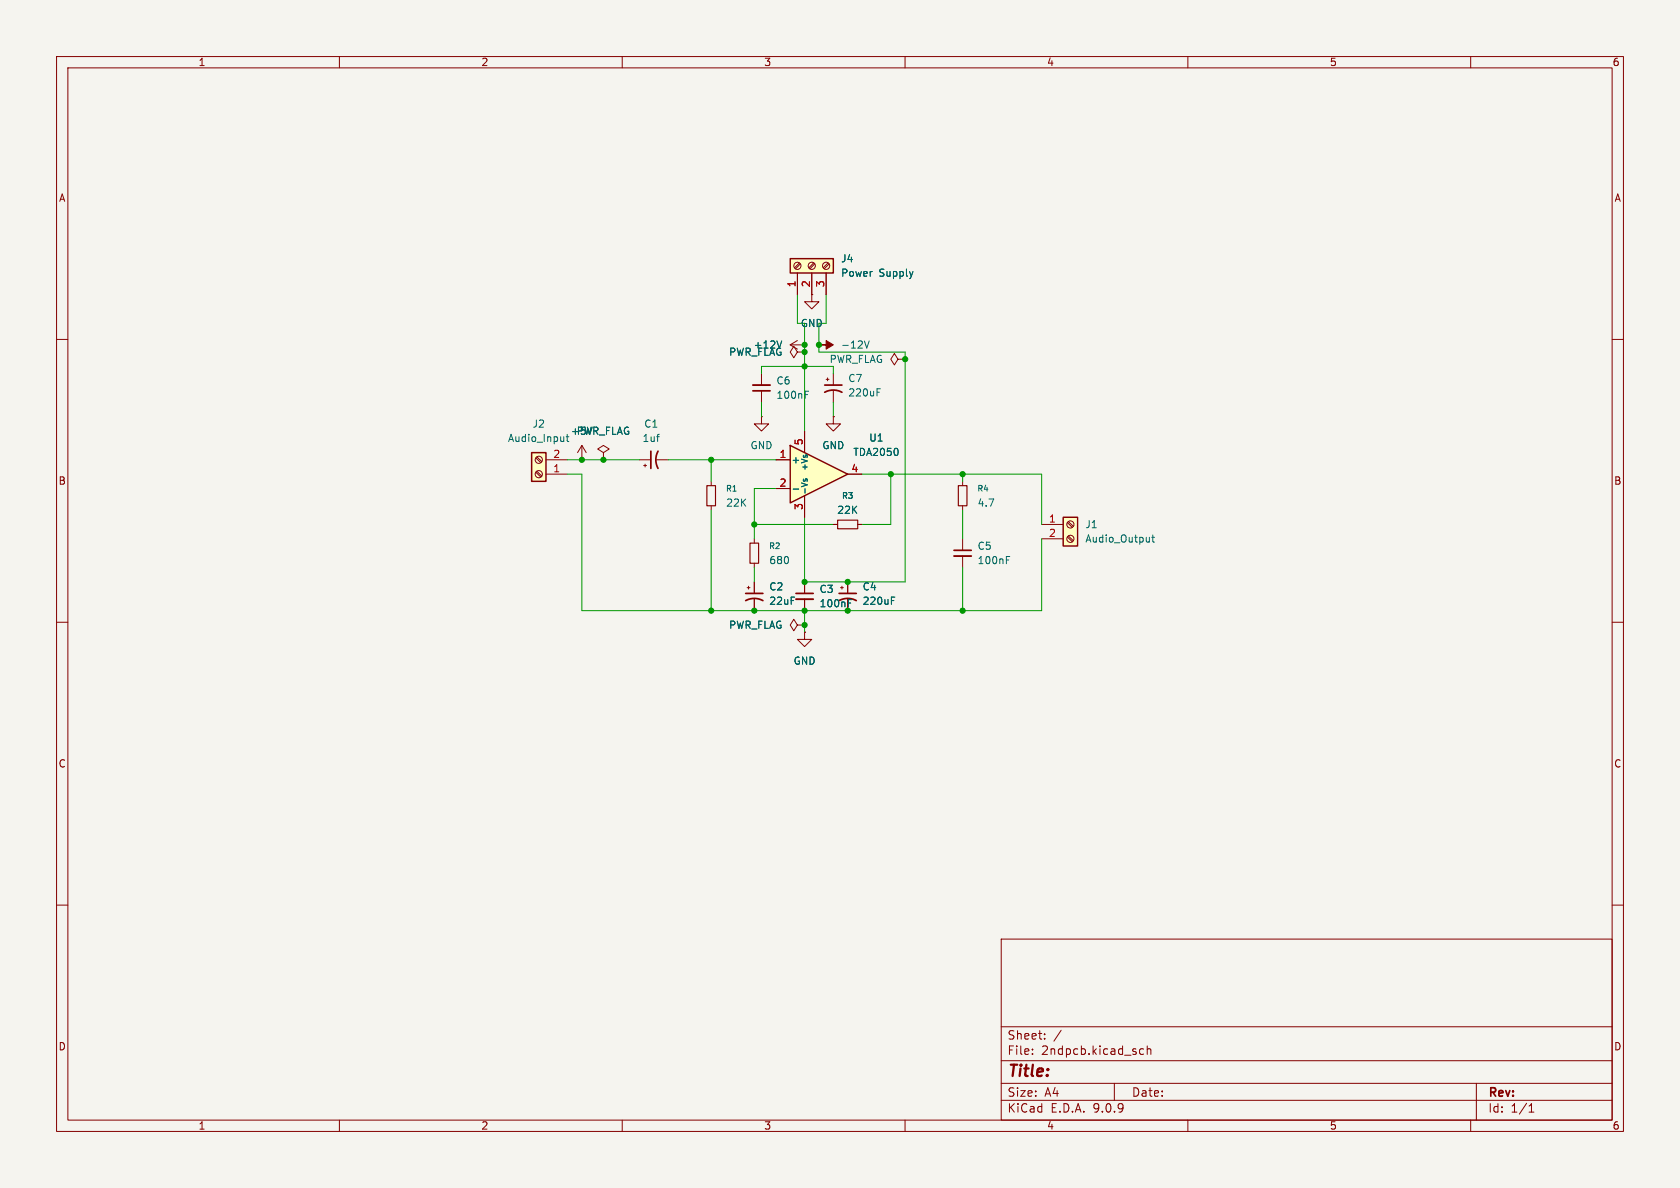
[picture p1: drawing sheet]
(kicad_sch
 (version 20250114)
 (generator "eeschema")
 (generator_version "9.0")
 (paper "A4")
 (lib_symbols
  (symbol "Amplifier_Audio:TDA2050"
   (pin_names
    (offset 0.127)) (exclude_from_sim no) (in_bom yes) (on_board yes)
   (property "Reference" "U" (at 3.81 6.35 0) (effects (font (size 1.27 1.27))))
   (property "Value" "TDA2050" (at 3.81 3.81 0) (effects (font (size 1.27 1.27))))
   (property "Footprint" "Package_TO_SOT_THT:TO-220-5_P3.4x3.7mm_StaggerOdd_Lead3.8mm_Vertical" (at 0 0 0) (effects (font (size 1.27 1.27)
    (italic yes)) (hide yes)))
   (property "Datasheet" "http://www.st.com/resource/en/datasheet/cd00000131.pdf" (at 0 0 0) (effects (font (size 1.27 1.27)) (hide yes)))
   (property "Description" "32W Hi-Fi Audio Amplifier, TO-220-5" (at 0 0 0) (effects (font (size 1.27 1.27)) (hide yes)))
   (symbol "TDA2050_0_1"
    (polyline (pts (xy -5.08 5.08) (xy 5.08 0) (xy -5.08 -5.08) (xy -5.08 5.08)) (stroke (width 0.254) (type default)) (fill (type background))))
   (symbol "TDA2050_1_1"
    (pin input line (at -7.62 2.54 0) (length 2.54) (name "+" (effects (font (size 1.27 1.27)))) (number "1" (effects (font (size 1.27 1.27)))))
    (pin input line (at -7.62 -2.54 0) (length 2.54) (name "-" (effects (font (size 1.27 1.27)))) (number "2" (effects (font (size 1.27 1.27)))))
    (pin power_in line (at -2.54 7.62 270) (length 3.81) (name "+Vs" (effects (font (size 1.016 1.016)))) (number "5" (effects (font (size 1.27 1.27)))))
    (pin power_in line (at -2.54 -7.62 90) (length 3.81) (name "-Vs" (effects (font (size 1.016 1.016)))) (number "3" (effects (font (size 1.27 1.27)))))
    (pin output line (at 7.62 0 180) (length 2.54) (name "~" (effects (font (size 1.27 1.27)))) (number "4" (effects (font (size 1.27 1.27))))))
   (embedded_fonts no))
  (symbol "Connector:Screw_Terminal_01x02"
   (pin_names
    (offset 1.016) (hide yes)) (exclude_from_sim no) (in_bom yes) (on_board yes)
   (property "Reference" "J" (at 0 2.54 0) (effects (font (size 1.27 1.27))))
   (property "Value" "Screw_Terminal_01x02" (at 0 -5.08 0) (effects (font (size 1.27 1.27))))
   (property "Footprint" "" (at 0 0 0) (effects (font (size 1.27 1.27)) (hide yes)))
   (property "Datasheet" "~" (at 0 0 0) (effects (font (size 1.27 1.27)) (hide yes)))
   (property "Description" "Generic screw terminal, single row, 01x02, script generated (kicad-library-utils/schlib/autogen/connector/)" (at 0 0 0) (effects (font (size 1.27 1.27)) (hide yes)))
   (symbol "Screw_Terminal_01x02_1_1"
    (rectangle (start -1.27 1.27) (end 1.27 -3.81) (stroke (width 0.254) (type default)) (fill (type background)))
    (polyline (pts (xy -0.5334 0.3302) (xy 0.3302 -0.508)) (stroke (width 0.1524) (type default)) (fill (type none)))
    (polyline (pts (xy -0.5334 -2.2098) (xy 0.3302 -3.048)) (stroke (width 0.1524) (type default)) (fill (type none)))
    (polyline (pts (xy -0.3556 0.508) (xy 0.508 -0.3302)) (stroke (width 0.1524) (type default)) (fill (type none)))
    (polyline (pts (xy -0.3556 -2.032) (xy 0.508 -2.8702)) (stroke (width 0.1524) (type default)) (fill (type none)))
    (circle (center 0 0) (radius 0.635) (stroke (width 0.1524) (type default)) (fill (type none)))
    (circle (center 0 -2.54) (radius 0.635) (stroke (width 0.1524) (type default)) (fill (type none)))
    (pin passive line (at -5.08 0 0) (length 3.81) (name "Pin_1" (effects (font (size 1.27 1.27)))) (number "1" (effects (font (size 1.27 1.27)))))
    (pin passive line (at -5.08 -2.54 0) (length 3.81) (name "Pin_2" (effects (font (size 1.27 1.27)))) (number "2" (effects (font (size 1.27 1.27))))))
   (embedded_fonts no))
  (symbol "Connector:Screw_Terminal_01x03"
   (pin_names
    (offset 1.016) (hide yes)) (exclude_from_sim no) (in_bom yes) (on_board yes)
   (property "Reference" "J" (at 0 5.08 0) (effects (font (size 1.27 1.27))))
   (property "Value" "Screw_Terminal_01x03" (at 0 -5.08 0) (effects (font (size 1.27 1.27))))
   (property "Footprint" "" (at 0 0 0) (effects (font (size 1.27 1.27)) (hide yes)))
   (property "Datasheet" "~" (at 0 0 0) (effects (font (size 1.27 1.27)) (hide yes)))
   (property "Description" "Generic screw terminal, single row, 01x03, script generated (kicad-library-utils/schlib/autogen/connector/)" (at 0 0 0) (effects (font (size 1.27 1.27)) (hide yes)))
   (symbol "Screw_Terminal_01x03_1_1"
    (rectangle (start -1.27 3.81) (end 1.27 -3.81) (stroke (width 0.254) (type default)) (fill (type background)))
    (polyline (pts (xy -0.5334 2.8702) (xy 0.3302 2.032)) (stroke (width 0.1524) (type default)) (fill (type none)))
    (polyline (pts (xy -0.5334 0.3302) (xy 0.3302 -0.508)) (stroke (width 0.1524) (type default)) (fill (type none)))
    (polyline (pts (xy -0.5334 -2.2098) (xy 0.3302 -3.048)) (stroke (width 0.1524) (type default)) (fill (type none)))
    (polyline (pts (xy -0.3556 3.048) (xy 0.508 2.2098)) (stroke (width 0.1524) (type default)) (fill (type none)))
    (polyline (pts (xy -0.3556 0.508) (xy 0.508 -0.3302)) (stroke (width 0.1524) (type default)) (fill (type none)))
    (polyline (pts (xy -0.3556 -2.032) (xy 0.508 -2.8702)) (stroke (width 0.1524) (type default)) (fill (type none)))
    (circle (center 0 2.54) (radius 0.635) (stroke (width 0.1524) (type default)) (fill (type none)))
    (circle (center 0 0) (radius 0.635) (stroke (width 0.1524) (type default)) (fill (type none)))
    (circle (center 0 -2.54) (radius 0.635) (stroke (width 0.1524) (type default)) (fill (type none)))
    (pin passive line (at -5.08 2.54 0) (length 3.81) (name "Pin_1" (effects (font (size 1.27 1.27)))) (number "1" (effects (font (size 1.27 1.27)))))
    (pin passive line (at -5.08 0 0) (length 3.81) (name "Pin_2" (effects (font (size 1.27 1.27)))) (number "2" (effects (font (size 1.27 1.27)))))
    (pin passive line (at -5.08 -2.54 0) (length 3.81) (name "Pin_3" (effects (font (size 1.27 1.27)))) (number "3" (effects (font (size 1.27 1.27))))))
   (embedded_fonts no))
  (symbol "Device:C_Polarized_Small_US"
   (pin_numbers (hide yes))
   (pin_names
    (offset 0.254) (hide yes)) (exclude_from_sim no) (in_bom yes) (on_board yes)
   (property "Reference" "C" (at 0.254 1.778 0) (effects (font (size 1.27 1.27)) (justify left)))
   (property "Value" "C_Polarized_Small_US" (at 0.254 -2.032 0) (effects (font (size 1.27 1.27)) (justify left)))
   (property "Footprint" "" (at 0 0 0) (effects (font (size 1.27 1.27)) (hide yes)))
   (property "Datasheet" "~" (at 0 0 0) (effects (font (size 1.27 1.27)) (hide yes)))
   (property "Description" "Polarized capacitor, small US symbol" (at 0 0 0) (effects (font (size 1.27 1.27)) (hide yes)))
   (symbol "C_Polarized_Small_US_0_1"
    (polyline (pts (xy -1.524 0.508) (xy 1.524 0.508)) (stroke (width 0.3048) (type default)) (fill (type none)))
    (polyline (pts (xy -1.27 1.524) (xy -0.762 1.524)) (stroke (width 0) (type default)) (fill (type none)))
    (polyline (pts (xy -1.016 1.27) (xy -1.016 1.778)) (stroke (width 0) (type default)) (fill (type none)))
    (arc (start -1.524 -0.762) (mid 0 -0.3734) (end 1.524 -0.762) (stroke (width 0.3048) (type default)) (fill (type none))))
   (symbol "C_Polarized_Small_US_1_1"
    (pin passive line (at 0 2.54 270) (length 2.032) (name "~" (effects (font (size 1.27 1.27)))) (number "1" (effects (font (size 1.27 1.27)))))
    (pin passive line (at 0 -2.54 90) (length 2.032) (name "~" (effects (font (size 1.27 1.27)))) (number "2" (effects (font (size 1.27 1.27))))))
   (embedded_fonts no))
  (symbol "Device:C_Small"
   (pin_numbers (hide yes))
   (pin_names
    (offset 0.254) (hide yes)) (exclude_from_sim no) (in_bom yes) (on_board yes)
   (property "Reference" "C" (at 0.254 1.778 0) (effects (font (size 1.27 1.27)) (justify left)))
   (property "Value" "C_Small" (at 0.254 -2.032 0) (effects (font (size 1.27 1.27)) (justify left)))
   (property "Footprint" "" (at 0 0 0) (effects (font (size 1.27 1.27)) (hide yes)))
   (property "Datasheet" "~" (at 0 0 0) (effects (font (size 1.27 1.27)) (hide yes)))
   (property "Description" "Unpolarized capacitor, small symbol" (at 0 0 0) (effects (font (size 1.27 1.27)) (hide yes)))
   (symbol "C_Small_0_1"
    (polyline (pts (xy -1.524 0.508) (xy 1.524 0.508)) (stroke (width 0.3048) (type default)) (fill (type none)))
    (polyline (pts (xy -1.524 -0.508) (xy 1.524 -0.508)) (stroke (width 0.3302) (type default)) (fill (type none))))
   (symbol "C_Small_1_1"
    (pin passive line (at 0 2.54 270) (length 2.032) (name "~" (effects (font (size 1.27 1.27)))) (number "1" (effects (font (size 1.27 1.27)))))
    (pin passive line (at 0 -2.54 90) (length 2.032) (name "~" (effects (font (size 1.27 1.27)))) (number "2" (effects (font (size 1.27 1.27))))))
   (embedded_fonts no))
  (symbol "Device:R_Small"
   (pin_numbers (hide yes))
   (pin_names
    (offset 0.254) (hide yes)) (exclude_from_sim no) (in_bom yes) (on_board yes)
   (property "Reference" "R" (at 0 0 90) (effects (font (size 1.016 1.016))))
   (property "Value" "R_Small" (at 1.778 0 90) (effects (font (size 1.27 1.27))))
   (property "Footprint" "" (at 0 0 0) (effects (font (size 1.27 1.27)) (hide yes)))
   (property "Datasheet" "~" (at 0 0 0) (effects (font (size 1.27 1.27)) (hide yes)))
   (property "Description" "Resistor, small symbol" (at 0 0 0) (effects (font (size 1.27 1.27)) (hide yes)))
   (symbol "R_Small_0_1"
    (rectangle (start -0.762 1.778) (end 0.762 -1.778) (stroke (width 0.2032) (type default)) (fill (type none))))
   (symbol "R_Small_1_1"
    (pin passive line (at 0 2.54 270) (length 0.762) (name "~" (effects (font (size 1.27 1.27)))) (number "1" (effects (font (size 1.27 1.27)))))
    (pin passive line (at 0 -2.54 90) (length 0.762) (name "~" (effects (font (size 1.27 1.27)))) (number "2" (effects (font (size 1.27 1.27))))))
   (embedded_fonts no))
  (symbol "power:+12V"
   (power)
   (pin_numbers (hide yes))
   (pin_names
    (offset 0) (hide yes)) (exclude_from_sim no) (in_bom yes) (on_board yes)
   (property "Reference" "#PWR" (at 0 -3.81 0) (effects (font (size 1.27 1.27)) (hide yes)))
   (property "Value" "+12V" (at 0 3.556 0) (effects (font (size 1.27 1.27))))
   (property "Footprint" "" (at 0 0 0) (effects (font (size 1.27 1.27)) (hide yes)))
   (property "Datasheet" "" (at 0 0 0) (effects (font (size 1.27 1.27)) (hide yes)))
   (property "Description" "Power symbol creates a global label with name \"+12V\"" (at 0 0 0) (effects (font (size 1.27 1.27)) (hide yes)))
   (symbol "+12V_0_1"
    (polyline (pts (xy -0.762 1.27) (xy 0 2.54)) (stroke (width 0) (type default)) (fill (type none)))
    (polyline (pts (xy 0 2.54) (xy 0.762 1.27)) (stroke (width 0) (type default)) (fill (type none)))
    (polyline (pts (xy 0 0) (xy 0 2.54)) (stroke (width 0) (type default)) (fill (type none))))
   (symbol "+12V_1_1"
    (pin power_in line (at 0 0 90) (length 0) (name "~" (effects (font (size 1.27 1.27)))) (number "1" (effects (font (size 1.27 1.27))))))
   (embedded_fonts no))
  (symbol "power:+5V"
   (power)
   (pin_numbers (hide yes))
   (pin_names
    (offset 0) (hide yes)) (exclude_from_sim no) (in_bom yes) (on_board yes)
   (property "Reference" "#PWR" (at 0 -3.81 0) (effects (font (size 1.27 1.27)) (hide yes)))
   (property "Value" "+5V" (at 0 3.556 0) (effects (font (size 1.27 1.27))))
   (property "Footprint" "" (at 0 0 0) (effects (font (size 1.27 1.27)) (hide yes)))
   (property "Datasheet" "" (at 0 0 0) (effects (font (size 1.27 1.27)) (hide yes)))
   (property "Description" "Power symbol creates a global label with name \"+5V\"" (at 0 0 0) (effects (font (size 1.27 1.27)) (hide yes)))
   (symbol "+5V_0_1"
    (polyline (pts (xy -0.762 1.27) (xy 0 2.54)) (stroke (width 0) (type default)) (fill (type none)))
    (polyline (pts (xy 0 2.54) (xy 0.762 1.27)) (stroke (width 0) (type default)) (fill (type none)))
    (polyline (pts (xy 0 0) (xy 0 2.54)) (stroke (width 0) (type default)) (fill (type none))))
   (symbol "+5V_1_1"
    (pin power_in line (at 0 0 90) (length 0) (name "~" (effects (font (size 1.27 1.27)))) (number "1" (effects (font (size 1.27 1.27))))))
   (embedded_fonts no))
  (symbol "power:-12V"
   (power)
   (pin_numbers (hide yes))
   (pin_names
    (offset 0) (hide yes)) (exclude_from_sim no) (in_bom yes) (on_board yes)
   (property "Reference" "#PWR" (at 0 -3.81 0) (effects (font (size 1.27 1.27)) (hide yes)))
   (property "Value" "-12V" (at 0 3.556 0) (effects (font (size 1.27 1.27))))
   (property "Footprint" "" (at 0 0 0) (effects (font (size 1.27 1.27)) (hide yes)))
   (property "Datasheet" "" (at 0 0 0) (effects (font (size 1.27 1.27)) (hide yes)))
   (property "Description" "Power symbol creates a global label with name \"-12V\"" (at 0 0 0) (effects (font (size 1.27 1.27)) (hide yes)))
   (symbol "-12V_0_0"
    (pin power_in line (at 0 0 90) (length 0) (name "~" (effects (font (size 1.27 1.27)))) (number "1" (effects (font (size 1.27 1.27))))))
   (symbol "-12V_0_1"
    (polyline (pts (xy 0 0) (xy 0 1.27) (xy 0.762 1.27) (xy 0 2.54) (xy -0.762 1.27) (xy 0 1.27)) (stroke (width 0) (type default)) (fill (type outline))))
   (embedded_fonts no))
  (symbol "power:GND"
   (power)
   (pin_numbers (hide yes))
   (pin_names
    (offset 0) (hide yes)) (exclude_from_sim no) (in_bom yes) (on_board yes)
   (property "Reference" "#PWR" (at 0 -6.35 0) (effects (font (size 1.27 1.27)) (hide yes)))
   (property "Value" "GND" (at 0 -3.81 0) (effects (font (size 1.27 1.27))))
   (property "Footprint" "" (at 0 0 0) (effects (font (size 1.27 1.27)) (hide yes)))
   (property "Datasheet" "" (at 0 0 0) (effects (font (size 1.27 1.27)) (hide yes)))
   (property "Description" "Power symbol creates a global label with name \"GND\" , ground" (at 0 0 0) (effects (font (size 1.27 1.27)) (hide yes)))
   (symbol "GND_0_1"
    (polyline (pts (xy 0 0) (xy 0 -1.27) (xy 1.27 -1.27) (xy 0 -2.54) (xy -1.27 -1.27) (xy 0 -1.27)) (stroke (width 0) (type default)) (fill (type none))))
   (symbol "GND_1_1"
    (pin power_in line (at 0 0 270) (length 0) (name "~" (effects (font (size 1.27 1.27)))) (number "1" (effects (font (size 1.27 1.27))))))
   (embedded_fonts no))
  (symbol "power:PWR_FLAG"
   (power)
   (pin_numbers (hide yes))
   (pin_names
    (offset 0) (hide yes)) (exclude_from_sim no) (in_bom yes) (on_board yes)
   (property "Reference" "#FLG" (at 0 1.905 0) (effects (font (size 1.27 1.27)) (hide yes)))
   (property "Value" "PWR_FLAG" (at 0 3.81 0) (effects (font (size 1.27 1.27))))
   (property "Footprint" "" (at 0 0 0) (effects (font (size 1.27 1.27)) (hide yes)))
   (property "Datasheet" "~" (at 0 0 0) (effects (font (size 1.27 1.27)) (hide yes)))
   (property "Description" "Special symbol for telling ERC where power comes from" (at 0 0 0) (effects (font (size 1.27 1.27)) (hide yes)))
   (symbol "PWR_FLAG_0_0"
    (pin power_out line (at 0 0 90) (length 0) (name "~" (effects (font (size 1.27 1.27)))) (number "1" (effects (font (size 1.27 1.27))))))
   (symbol "PWR_FLAG_0_1"
    (polyline (pts (xy 0 0) (xy 0 1.27) (xy -1.016 1.905) (xy 0 2.54) (xy 1.016 1.905) (xy 0 1.27)) (stroke (width 0) (type default)) (fill (type none))))
   (embedded_fonts no)))
 (junction
  (at 157.48 83.82)
  (diameter 0)
  (color 0 0 0 0))
 (junction
  (at 149.86 102.87)
  (diameter 0)
  (color 0 0 0 0))
 (junction
  (at 142.24 62.23)
  (diameter 0)
  (color 0 0 0 0))
 (junction
  (at 142.24 110.49)
  (diameter 0)
  (color 0 0 0 0))
 (junction
  (at 170.18 83.82)
  (diameter 0)
  (color 0 0 0 0))
 (junction
  (at 125.73 107.95)
  (diameter 0)
  (color 0 0 0 0))
 (junction
  (at 142.24 107.95)
  (diameter 0)
  (color 0 0 0 0))
 (junction
  (at 144.78 60.96)
  (diameter 0)
  (color 0 0 0 0))
 (junction
  (at 149.86 107.95)
  (diameter 0)
  (color 0 0 0 0))
 (junction
  (at 133.35 92.71)
  (diameter 0)
  (color 0 0 0 0))
 (junction
  (at 160.02 63.5)
  (diameter 0)
  (color 0 0 0 0))
 (junction
  (at 170.18 107.95)
  (diameter 0)
  (color 0 0 0 0))
 (junction
  (at 102.87 81.28)
  (diameter 0)
  (color 0 0 0 0))
 (junction
  (at 142.24 60.96)
  (diameter 0)
  (color 0 0 0 0))
 (junction
  (at 133.35 107.95)
  (diameter 0)
  (color 0 0 0 0))
 (junction
  (at 142.24 102.87)
  (diameter 0)
  (color 0 0 0 0))
 (junction
  (at 142.24 64.77)
  (diameter 0)
  (color 0 0 0 0))
 (junction
  (at 125.73 81.28)
  (diameter 0)
  (color 0 0 0 0))
 (junction
  (at 106.68 81.28)
  (diameter 0)
  (color 0 0 0 0))
 (wire
  (pts (xy 142.24 110.49) (xy 142.24 111.76))
  (stroke (width 0) (type default)))
 (wire
  (pts (xy 142.24 91.44) (xy 142.24 102.87))
  (stroke (width 0) (type default)))
 (wire
  (pts (xy 137.16 86.36) (xy 133.35 86.36))
  (stroke (width 0) (type default)))
 (wire
  (pts (xy 142.24 62.23) (xy 142.24 64.77))
  (stroke (width 0) (type default)))
 (wire
  (pts (xy 125.73 107.95) (xy 133.35 107.95))
  (stroke (width 0) (type default)))
 (wire
  (pts (xy 142.24 102.87) (xy 149.86 102.87))
  (stroke (width 0) (type default)))
 (wire
  (pts (xy 146.05 52.07) (xy 146.05 57.15))
  (stroke (width 0) (type default)))
 (wire
  (pts (xy 134.62 64.77) (xy 134.62 66.04))
  (stroke (width 0) (type default)))
 (wire
  (pts (xy 102.87 107.95) (xy 125.73 107.95))
  (stroke (width 0) (type default)))
 (wire
  (pts (xy 134.62 73.66) (xy 134.62 71.12))
  (stroke (width 0) (type default)))
 (wire
  (pts (xy 170.18 83.82) (xy 170.18 85.09))
  (stroke (width 0) (type default)))
 (wire
  (pts (xy 170.18 100.33) (xy 170.18 107.95))
  (stroke (width 0) (type default)))
 (wire
  (pts (xy 133.35 100.33) (xy 133.35 102.87))
  (stroke (width 0) (type default)))
 (wire
  (pts (xy 170.18 90.17) (xy 170.18 95.25))
  (stroke (width 0) (type default)))
 (wire
  (pts (xy 125.73 90.17) (xy 125.73 107.95))
  (stroke (width 0) (type default)))
 (wire
  (pts (xy 100.33 81.28) (xy 102.87 81.28))
  (stroke (width 0) (type default)))
 (wire
  (pts (xy 142.24 57.15) (xy 142.24 60.96))
  (stroke (width 0) (type default)))
 (wire
  (pts (xy 133.35 92.71) (xy 147.32 92.71))
  (stroke (width 0) (type default)))
 (wire
  (pts (xy 142.24 60.96) (xy 142.24 62.23))
  (stroke (width 0) (type default)))
 (wire
  (pts (xy 146.05 57.15) (xy 144.78 57.15))
  (stroke (width 0) (type default)))
 (wire
  (pts (xy 149.86 107.95) (xy 170.18 107.95))
  (stroke (width 0) (type default)))
 (wire
  (pts (xy 144.78 62.23) (xy 160.02 62.23))
  (stroke (width 0) (type default)))
 (wire
  (pts (xy 147.32 73.66) (xy 147.32 71.12))
  (stroke (width 0) (type default)))
 (wire
  (pts (xy 149.86 102.87) (xy 160.02 102.87))
  (stroke (width 0) (type default)))
 (wire
  (pts (xy 125.73 81.28) (xy 125.73 85.09))
  (stroke (width 0) (type default)))
 (wire
  (pts (xy 157.48 92.71) (xy 157.48 83.82))
  (stroke (width 0) (type default)))
 (wire
  (pts (xy 102.87 83.82) (xy 102.87 107.95))
  (stroke (width 0) (type default)))
 (wire
  (pts (xy 184.15 83.82) (xy 184.15 92.71))
  (stroke (width 0) (type default)))
 (wire
  (pts (xy 106.68 81.28) (xy 113.03 81.28))
  (stroke (width 0) (type default)))
 (wire
  (pts (xy 125.73 81.28) (xy 137.16 81.28))
  (stroke (width 0) (type default)))
 (wire
  (pts (xy 170.18 83.82) (xy 184.15 83.82))
  (stroke (width 0) (type default)))
 (wire
  (pts (xy 157.48 83.82) (xy 170.18 83.82))
  (stroke (width 0) (type default)))
 (wire
  (pts (xy 140.97 52.07) (xy 140.97 57.15))
  (stroke (width 0) (type default)))
 (wire
  (pts (xy 140.97 57.15) (xy 142.24 57.15))
  (stroke (width 0) (type default)))
 (wire
  (pts (xy 133.35 107.95) (xy 142.24 107.95))
  (stroke (width 0) (type default)))
 (wire
  (pts (xy 133.35 86.36) (xy 133.35 92.71))
  (stroke (width 0) (type default)))
 (wire
  (pts (xy 184.15 95.25) (xy 184.15 107.95))
  (stroke (width 0) (type default)))
 (wire
  (pts (xy 152.4 83.82) (xy 157.48 83.82))
  (stroke (width 0) (type default)))
 (wire
  (pts (xy 142.24 107.95) (xy 142.24 110.49))
  (stroke (width 0) (type default)))
 (wire
  (pts (xy 142.24 64.77) (xy 142.24 76.2))
  (stroke (width 0) (type default)))
 (wire
  (pts (xy 144.78 57.15) (xy 144.78 60.96))
  (stroke (width 0) (type default)))
 (wire
  (pts (xy 133.35 92.71) (xy 133.35 95.25))
  (stroke (width 0) (type default)))
 (wire
  (pts (xy 142.24 64.77) (xy 147.32 64.77))
  (stroke (width 0) (type default)))
 (wire
  (pts (xy 102.87 81.28) (xy 106.68 81.28))
  (stroke (width 0) (type default)))
 (wire
  (pts (xy 184.15 107.95) (xy 170.18 107.95))
  (stroke (width 0) (type default)))
 (wire
  (pts (xy 160.02 63.5) (xy 160.02 102.87))
  (stroke (width 0) (type default)))
 (wire
  (pts (xy 142.24 64.77) (xy 134.62 64.77))
  (stroke (width 0) (type default)))
 (wire
  (pts (xy 142.24 107.95) (xy 149.86 107.95))
  (stroke (width 0) (type default)))
 (wire
  (pts (xy 147.32 64.77) (xy 147.32 66.04))
  (stroke (width 0) (type default)))
 (wire
  (pts (xy 144.78 60.96) (xy 144.78 62.23))
  (stroke (width 0) (type default)))
 (wire
  (pts (xy 118.11 81.28) (xy 125.73 81.28))
  (stroke (width 0) (type default)))
 (wire
  (pts (xy 152.4 92.71) (xy 157.48 92.71))
  (stroke (width 0) (type default)))
 (wire
  (pts (xy 100.33 83.82) (xy 102.87 83.82))
  (stroke (width 0) (type default)))
 (wire
  (pts (xy 160.02 62.23) (xy 160.02 63.5))
  (stroke (width 0) (type default)))
 (symbol
  (lib_id "Connector:Screw_Terminal_01x02")
  (at 95.25 83.82 180)
  (unit 1)
  (exclude_from_sim no)
  (in_bom yes)
  (on_board yes)
  (dnp no)
  (fields_autoplaced yes)
  (property "Reference" "J2" (at 95.25 74.93 0) (effects (font (size 1.27 1.27))))
  (property "Value" "Audio_Input" (at 95.25 77.47 0) (effects (font (size 1.27 1.27))))
  (property "Footprint" "TerminalBlock_Phoenix:TerminalBlock_Phoenix_MKDS-1,5-2_1x02_P5.00mm_Horizontal" (at 95.25 83.82 0) (effects (font (size 1.27 1.27)) (hide yes)))
  (property "Datasheet" "~" (at 95.25 83.82 0) (effects (font (size 1.27 1.27)) (hide yes)))
  (property "Description" "Generic screw terminal, single row, 01x02, script generated (kicad-library-utils/schlib/autogen/connector/)" (at 95.25 83.82 0) (effects (font (size 1.27 1.27)) (hide yes)))
  (property "Sim.Device" "V" (at 95.25 83.82 0) (effects (font (size 1.27 1.27)) (hide yes)))
  (property "Sim.Type" "DC" (at 95.25 83.82 0) (effects (font (size 1.27 1.27)) (hide yes)))
  (property "Sim.Pins" "1=+ 2=-" (at 95.25 83.82 0) (effects (font (size 1.27 1.27)) (hide yes)))
  (property "Sim.Params" "dc=0 ac=1" (at 95.25 83.82 0) (effects (font (size 1.27 1.27)) (hide yes)))
  (pin "1")
  (pin "2"))
 (symbol
  (lib_id "power:GND")
  (at 134.62 73.66 0)
  (unit 1)
  (exclude_from_sim no)
  (in_bom yes)
  (on_board yes)
  (dnp no)
  (fields_autoplaced yes)
  (property "Reference" "#PWR05" (at 134.62 80.01 0) (effects (font (size 1.27 1.27)) (hide yes)))
  (property "Value" "GND" (at 134.62 78.74 0) (effects (font (size 1.27 1.27))))
  (property "Footprint" "" (at 134.62 73.66 0) (effects (font (size 1.27 1.27)) (hide yes)))
  (property "Datasheet" "" (at 134.62 73.66 0) (effects (font (size 1.27 1.27)) (hide yes)))
  (property "Description" "Power symbol creates a global label with name \"GND\" , ground" (at 134.62 73.66 0) (effects (font (size 1.27 1.27)) (hide yes)))
  (pin "1"))
 (symbol
  (lib_id "power:GND")
  (at 143.51 52.07 0)
  (unit 1)
  (exclude_from_sim no)
  (in_bom yes)
  (on_board yes)
  (dnp no)
  (fields_autoplaced yes)
  (property "Reference" "#PWR09" (at 143.51 58.42 0) (effects (font (size 1.27 1.27)) (hide yes)))
  (property "Value" "GND" (at 143.51 57.15 0) (effects (font (size 1.27 1.27))))
  (property "Footprint" "" (at 143.51 52.07 0) (effects (font (size 1.27 1.27)) (hide yes)))
  (property "Datasheet" "" (at 143.51 52.07 0) (effects (font (size 1.27 1.27)) (hide yes)))
  (property "Description" "Power symbol creates a global label with name \"GND\" , ground" (at 143.51 52.07 0) (effects (font (size 1.27 1.27)) (hide yes)))
  (pin "1"))
 (symbol
  (lib_id "Connector:Screw_Terminal_01x03")
  (at 143.51 46.99 90)
  (unit 1)
  (exclude_from_sim no)
  (in_bom yes)
  (on_board yes)
  (dnp no)
  (fields_autoplaced yes)
  (property "Reference" "J4" (at 148.59 45.7199 90) (effects (font (size 1.27 1.27)) (justify right)))
  (property "Value" "Power Supply" (at 148.59 48.2599 90) (effects (font (size 1.27 1.27)) (justify right)))
  (property "Footprint" "TerminalBlock_Phoenix:TerminalBlock_Phoenix_MKDS-1,5-3_1x03_P5.00mm_Horizontal" (at 143.51 46.99 0) (effects (font (size 1.27 1.27)) (hide yes)))
  (property "Datasheet" "~" (at 143.51 46.99 0) (effects (font (size 1.27 1.27)) (hide yes)))
  (property "Description" "Generic screw terminal, single row, 01x03, script generated (kicad-library-utils/schlib/autogen/connector/)" (at 143.51 46.99 0) (effects (font (size 1.27 1.27)) (hide yes)))
  (pin "3")
  (pin "1")
  (pin "2"))
 (symbol
  (lib_id "power:+5V")
  (at 102.87 81.28 0)
  (unit 1)
  (exclude_from_sim no)
  (in_bom yes)
  (on_board yes)
  (dnp no)
  (fields_autoplaced yes)
  (property "Reference" "#PWR02" (at 102.87 85.09 0) (effects (font (size 1.27 1.27)) (hide yes)))
  (property "Value" "+5V" (at 102.87 76.2 0) (effects (font (size 1.27 1.27))))
  (property "Footprint" "" (at 102.87 81.28 0) (effects (font (size 1.27 1.27)) (hide yes)))
  (property "Datasheet" "" (at 102.87 81.28 0) (effects (font (size 1.27 1.27)) (hide yes)))
  (property "Description" "Power symbol creates a global label with name \"+5V\"" (at 102.87 81.28 0) (effects (font (size 1.27 1.27)) (hide yes)))
  (pin "1"))
 (symbol
  (lib_id "power:PWR_FLAG")
  (at 106.68 81.28 0)
  (unit 1)
  (exclude_from_sim no)
  (in_bom yes)
  (on_board yes)
  (dnp no)
  (fields_autoplaced yes)
  (property "Reference" "#FLG02" (at 106.68 79.375 0) (effects (font (size 1.27 1.27)) (hide yes)))
  (property "Value" "PWR_FLAG" (at 106.68 76.2 0) (effects (font (size 1.27 1.27))))
  (property "Footprint" "" (at 106.68 81.28 0) (effects (font (size 1.27 1.27)) (hide yes)))
  (property "Datasheet" "~" (at 106.68 81.28 0) (effects (font (size 1.27 1.27)) (hide yes)))
  (property "Description" "Special symbol for telling ERC where power comes from" (at 106.68 81.28 0) (effects (font (size 1.27 1.27)) (hide yes)))
  (pin "1"))
 (symbol
  (lib_id "Device:C_Small")
  (at 134.62 68.58 180)
  (unit 1)
  (exclude_from_sim no)
  (in_bom yes)
  (on_board yes)
  (dnp no)
  (fields_autoplaced yes)
  (property "Reference" "C6" (at 137.16 67.3035 0) (effects (font (size 1.27 1.27)) (justify right)))
  (property "Value" "100nF" (at 137.16 69.8435 0) (effects (font (size 1.27 1.27)) (justify right)))
  (property "Footprint" "Capacitor_THT:C_Disc_D5.0mm_W2.5mm_P5.00mm" (at 134.62 68.58 0) (effects (font (size 1.27 1.27)) (hide yes)))
  (property "Datasheet" "~" (at 134.62 68.58 0) (effects (font (size 1.27 1.27)) (hide yes)))
  (property "Description" "Unpolarized capacitor, small symbol" (at 134.62 68.58 0) (effects (font (size 1.27 1.27)) (hide yes)))
  (pin "1")
  (pin "2"))
 (symbol
  (lib_id "power:PWR_FLAG")
  (at 160.02 63.5 90)
  (unit 1)
  (exclude_from_sim no)
  (in_bom yes)
  (on_board yes)
  (dnp no)
  (fields_autoplaced yes)
  (property "Reference" "#FLG03" (at 158.115 63.5 0) (effects (font (size 1.27 1.27)) (hide yes)))
  (property "Value" "PWR_FLAG" (at 156.21 63.4999 90) (effects (font (size 1.27 1.27)) (justify left)))
  (property "Footprint" "" (at 160.02 63.5 0) (effects (font (size 1.27 1.27)) (hide yes)))
  (property "Datasheet" "~" (at 160.02 63.5 0) (effects (font (size 1.27 1.27)) (hide yes)))
  (property "Description" "Special symbol for telling ERC where power comes from" (at 160.02 63.5 0) (effects (font (size 1.27 1.27)) (hide yes)))
  (pin "1"))
 (symbol
  (lib_id "Device:C_Small")
  (at 170.18 97.79 0)
  (unit 1)
  (exclude_from_sim no)
  (in_bom yes)
  (on_board yes)
  (dnp no)
  (fields_autoplaced yes)
  (property "Reference" "C5" (at 172.72 96.5262 0) (effects (font (size 1.27 1.27)) (justify left)))
  (property "Value" "100nF" (at 172.72 99.0662 0) (effects (font (size 1.27 1.27)) (justify left)))
  (property "Footprint" "Capacitor_THT:C_Disc_D5.0mm_W2.5mm_P5.00mm" (at 170.18 97.79 0) (effects (font (size 1.27 1.27)) (hide yes)))
  (property "Datasheet" "~" (at 170.18 97.79 0) (effects (font (size 1.27 1.27)) (hide yes)))
  (property "Description" "Unpolarized capacitor, small symbol" (at 170.18 97.79 0) (effects (font (size 1.27 1.27)) (hide yes)))
  (pin "1")
  (pin "2"))
 (symbol
  (lib_id "Device:R_Small")
  (at 170.18 87.63 180)
  (unit 1)
  (exclude_from_sim no)
  (in_bom yes)
  (on_board yes)
  (dnp no)
  (fields_autoplaced yes)
  (property "Reference" "R4" (at 172.72 86.3599 0) (effects (font (size 1.016 1.016)) (justify right)))
  (property "Value" "4.7" (at 172.72 88.8999 0) (effects (font (size 1.27 1.27)) (justify right)))
  (property "Footprint" "Resistor_THT:R_Axial_DIN0207_L6.3mm_D2.5mm_P7.62mm_Horizontal" (at 170.18 87.63 0) (effects (font (size 1.27 1.27)) (hide yes)))
  (property "Datasheet" "~" (at 170.18 87.63 0) (effects (font (size 1.27 1.27)) (hide yes)))
  (property "Description" "Resistor, small symbol" (at 170.18 87.63 0) (effects (font (size 1.27 1.27)) (hide yes)))
  (pin "1")
  (pin "2"))
 (symbol
  (lib_id "power:-12V")
  (at 144.78 60.96 270)
  (unit 1)
  (exclude_from_sim no)
  (in_bom yes)
  (on_board yes)
  (dnp no)
  (fields_autoplaced yes)
  (property "Reference" "#PWR04" (at 140.97 60.96 0) (effects (font (size 1.27 1.27)) (hide yes)))
  (property "Value" "-12V" (at 148.59 60.9599 90) (effects (font (size 1.27 1.27)) (justify left)))
  (property "Footprint" "" (at 144.78 60.96 0) (effects (font (size 1.27 1.27)) (hide yes)))
  (property "Datasheet" "" (at 144.78 60.96 0) (effects (font (size 1.27 1.27)) (hide yes)))
  (property "Description" "Power symbol creates a global label with name \"-12V\"" (at 144.78 60.96 0) (effects (font (size 1.27 1.27)) (hide yes)))
  (pin "1"))
 (symbol
  (lib_id "power:PWR_FLAG")
  (at 142.24 62.23 90)
  (unit 1)
  (exclude_from_sim no)
  (in_bom yes)
  (on_board yes)
  (dnp no)
  (fields_autoplaced yes)
  (property "Reference" "#FLG01" (at 140.335 62.23 0) (effects (font (size 1.27 1.27)) (hide yes)))
  (property "Value" "PWR_FLAG" (at 138.43 62.2299 90) (effects (font (size 1.27 1.27)) (justify left)))
  (property "Footprint" "" (at 142.24 62.23 0) (effects (font (size 1.27 1.27)) (hide yes)))
  (property "Datasheet" "~" (at 142.24 62.23 0) (effects (font (size 1.27 1.27)) (hide yes)))
  (property "Description" "Special symbol for telling ERC where power comes from" (at 142.24 62.23 0) (effects (font (size 1.27 1.27)) (hide yes)))
  (pin "1"))
 (symbol
  (lib_id "power:+12V")
  (at 142.24 60.96 90)
  (unit 1)
  (exclude_from_sim no)
  (in_bom yes)
  (on_board yes)
  (dnp no)
  (fields_autoplaced yes)
  (property "Reference" "#PWR03" (at 146.05 60.96 0) (effects (font (size 1.27 1.27)) (hide yes)))
  (property "Value" "+12V" (at 138.43 60.9599 90) (effects (font (size 1.27 1.27)) (justify left)))
  (property "Footprint" "" (at 142.24 60.96 0) (effects (font (size 1.27 1.27)) (hide yes)))
  (property "Datasheet" "" (at 142.24 60.96 0) (effects (font (size 1.27 1.27)) (hide yes)))
  (property "Description" "Power symbol creates a global label with name \"+12V\"" (at 142.24 60.96 0) (effects (font (size 1.27 1.27)) (hide yes)))
  (pin "1"))
 (symbol
  (lib_id "Device:R_Small")
  (at 149.86 92.71 90)
  (unit 1)
  (exclude_from_sim no)
  (in_bom yes)
  (on_board yes)
  (dnp no)
  (fields_autoplaced yes)
  (property "Reference" "R3" (at 149.86 87.63 90) (effects (font (size 1.016 1.016))))
  (property "Value" "22K" (at 149.86 90.17 90) (effects (font (size 1.27 1.27))))
  (property "Footprint" "Resistor_THT:R_Axial_DIN0207_L6.3mm_D2.5mm_P7.62mm_Horizontal" (at 149.86 92.71 0) (effects (font (size 1.27 1.27)) (hide yes)))
  (property "Datasheet" "~" (at 149.86 92.71 0) (effects (font (size 1.27 1.27)) (hide yes)))
  (property "Description" "Resistor, small symbol" (at 149.86 92.71 0) (effects (font (size 1.27 1.27)) (hide yes)))
  (pin "1")
  (pin "2"))
 (symbol
  (lib_id "Device:C_Polarized_Small_US")
  (at 147.32 68.58 0)
  (unit 1)
  (exclude_from_sim no)
  (in_bom yes)
  (on_board yes)
  (dnp no)
  (fields_autoplaced yes)
  (property "Reference" "C7" (at 149.86 66.8781 0) (effects (font (size 1.27 1.27)) (justify left)))
  (property "Value" "220uF" (at 149.86 69.4181 0) (effects (font (size 1.27 1.27)) (justify left)))
  (property "Footprint" "Capacitor_THT:CP_Radial_D8.0mm_P3.50mm" (at 147.32 68.58 0) (effects (font (size 1.27 1.27)) (hide yes)))
  (property "Datasheet" "~" (at 147.32 68.58 0) (effects (font (size 1.27 1.27)) (hide yes)))
  (property "Description" "Polarized capacitor, small US symbol" (at 147.32 68.58 0) (effects (font (size 1.27 1.27)) (hide yes)))
  (pin "2")
  (pin "1"))
 (symbol
  (lib_id "Device:C_Polarized_Small_US")
  (at 133.35 105.41 0)
  (unit 1)
  (exclude_from_sim no)
  (in_bom yes)
  (on_board yes)
  (dnp no)
  (fields_autoplaced yes)
  (property "Reference" "C2" (at 135.89 103.7081 0) (effects (font (size 1.27 1.27)) (justify left)))
  (property "Value" "22uF" (at 135.89 106.2481 0) (effects (font (size 1.27 1.27)) (justify left)))
  (property "Footprint" "Capacitor_THT:CP_Radial_D5.0mm_P2.00mm" (at 133.35 105.41 0) (effects (font (size 1.27 1.27)) (hide yes)))
  (property "Datasheet" "~" (at 133.35 105.41 0) (effects (font (size 1.27 1.27)) (hide yes)))
  (property "Description" "Polarized capacitor, small US symbol" (at 133.35 105.41 0) (effects (font (size 1.27 1.27)) (hide yes)))
  (pin "2")
  (pin "1"))
 (symbol
  (lib_id "Device:C_Small")
  (at 142.24 105.41 0)
  (unit 1)
  (exclude_from_sim no)
  (in_bom yes)
  (on_board yes)
  (dnp no)
  (fields_autoplaced yes)
  (property "Reference" "C3" (at 144.78 104.1462 0) (effects (font (size 1.27 1.27)) (justify left)))
  (property "Value" "100nF" (at 144.78 106.6862 0) (effects (font (size 1.27 1.27)) (justify left)))
  (property "Footprint" "Capacitor_THT:C_Disc_D5.0mm_W2.5mm_P5.00mm" (at 142.24 105.41 0) (effects (font (size 1.27 1.27)) (hide yes)))
  (property "Datasheet" "~" (at 142.24 105.41 0) (effects (font (size 1.27 1.27)) (hide yes)))
  (property "Description" "Unpolarized capacitor, small symbol" (at 142.24 105.41 0) (effects (font (size 1.27 1.27)) (hide yes)))
  (pin "1")
  (pin "2"))
 (symbol
  (lib_id "Device:R_Small")
  (at 133.35 97.79 0)
  (unit 1)
  (exclude_from_sim no)
  (in_bom yes)
  (on_board yes)
  (dnp no)
  (fields_autoplaced yes)
  (property "Reference" "R2" (at 135.89 96.5199 0) (effects (font (size 1.016 1.016)) (justify left)))
  (property "Value" "680" (at 135.89 99.0599 0) (effects (font (size 1.27 1.27)) (justify left)))
  (property "Footprint" "Resistor_THT:R_Axial_DIN0207_L6.3mm_D2.5mm_P7.62mm_Horizontal" (at 133.35 97.79 0) (effects (font (size 1.27 1.27)) (hide yes)))
  (property "Datasheet" "~" (at 133.35 97.79 0) (effects (font (size 1.27 1.27)) (hide yes)))
  (property "Description" "Resistor, small symbol" (at 133.35 97.79 0) (effects (font (size 1.27 1.27)) (hide yes)))
  (pin "1")
  (pin "2"))
 (symbol
  (lib_id "Device:R_Small")
  (at 125.73 87.63 0)
  (unit 1)
  (exclude_from_sim no)
  (in_bom yes)
  (on_board yes)
  (dnp no)
  (fields_autoplaced yes)
  (property "Reference" "R1" (at 128.27 86.3599 0) (effects (font (size 1.016 1.016)) (justify left)))
  (property "Value" "22K" (at 128.27 88.8999 0) (effects (font (size 1.27 1.27)) (justify left)))
  (property "Footprint" "Resistor_THT:R_Axial_DIN0207_L6.3mm_D2.5mm_P7.62mm_Horizontal" (at 125.73 87.63 0) (effects (font (size 1.27 1.27)) (hide yes)))
  (property "Datasheet" "~" (at 125.73 87.63 0) (effects (font (size 1.27 1.27)) (hide yes)))
  (property "Description" "Resistor, small symbol" (at 125.73 87.63 0) (effects (font (size 1.27 1.27)) (hide yes)))
  (pin "1")
  (pin "2"))
 (symbol
  (lib_id "power:GND")
  (at 147.32 73.66 0)
  (unit 1)
  (exclude_from_sim no)
  (in_bom yes)
  (on_board yes)
  (dnp no)
  (fields_autoplaced yes)
  (property "Reference" "#PWR06" (at 147.32 80.01 0) (effects (font (size 1.27 1.27)) (hide yes)))
  (property "Value" "GND" (at 147.32 78.74 0) (effects (font (size 1.27 1.27))))
  (property "Footprint" "" (at 147.32 73.66 0) (effects (font (size 1.27 1.27)) (hide yes)))
  (property "Datasheet" "" (at 147.32 73.66 0) (effects (font (size 1.27 1.27)) (hide yes)))
  (property "Description" "Power symbol creates a global label with name \"GND\" , ground" (at 147.32 73.66 0) (effects (font (size 1.27 1.27)) (hide yes)))
  (pin "1"))
 (symbol
  (lib_id "power:GND")
  (at 142.24 111.76 0)
  (unit 1)
  (exclude_from_sim no)
  (in_bom yes)
  (on_board yes)
  (dnp no)
  (fields_autoplaced yes)
  (property "Reference" "#PWR01" (at 142.24 118.11 0) (effects (font (size 1.27 1.27)) (hide yes)))
  (property "Value" "GND" (at 142.24 116.84 0) (effects (font (size 1.27 1.27))))
  (property "Footprint" "" (at 142.24 111.76 0) (effects (font (size 1.27 1.27)) (hide yes)))
  (property "Datasheet" "" (at 142.24 111.76 0) (effects (font (size 1.27 1.27)) (hide yes)))
  (property "Description" "Power symbol creates a global label with name \"GND\" , ground" (at 142.24 111.76 0) (effects (font (size 1.27 1.27)) (hide yes)))
  (pin "1"))
 (symbol
  (lib_id "Device:C_Polarized_Small_US")
  (at 149.86 105.41 0)
  (unit 1)
  (exclude_from_sim no)
  (in_bom yes)
  (on_board yes)
  (dnp no)
  (fields_autoplaced yes)
  (property "Reference" "C4" (at 152.4 103.7081 0) (effects (font (size 1.27 1.27)) (justify left)))
  (property "Value" "220uF" (at 152.4 106.2481 0) (effects (font (size 1.27 1.27)) (justify left)))
  (property "Footprint" "Capacitor_THT:CP_Radial_D8.0mm_P3.50mm" (at 149.86 105.41 0) (effects (font (size 1.27 1.27)) (hide yes)))
  (property "Datasheet" "~" (at 149.86 105.41 0) (effects (font (size 1.27 1.27)) (hide yes)))
  (property "Description" "Polarized capacitor, small US symbol" (at 149.86 105.41 0) (effects (font (size 1.27 1.27)) (hide yes)))
  (pin "2")
  (pin "1"))
 (symbol
  (lib_id "Device:C_Polarized_Small_US")
  (at 115.57 81.28 90)
  (unit 1)
  (exclude_from_sim no)
  (in_bom yes)
  (on_board yes)
  (dnp no)
  (fields_autoplaced yes)
  (property "Reference" "C1" (at 115.1382 74.93 90) (effects (font (size 1.27 1.27))))
  (property "Value" "1uf" (at 115.1382 77.47 90) (effects (font (size 1.27 1.27))))
  (property "Footprint" "Capacitor_THT:CP_Radial_D5.0mm_P2.00mm" (at 115.57 81.28 0) (effects (font (size 1.27 1.27)) (hide yes)))
  (property "Datasheet" "~" (at 115.57 81.28 0) (effects (font (size 1.27 1.27)) (hide yes)))
  (property "Description" "Polarized capacitor, small US symbol" (at 115.57 81.28 0) (effects (font (size 1.27 1.27)) (hide yes)))
  (pin "2")
  (pin "1"))
 (symbol
  (lib_id "Amplifier_Audio:TDA2050")
  (at 144.78 83.82 0)
  (unit 1)
  (exclude_from_sim no)
  (in_bom yes)
  (on_board yes)
  (dnp no)
  (fields_autoplaced yes)
  (property "Reference" "U1" (at 154.94 77.3998 0) (effects (font (size 1.27 1.27))))
  (property "Value" "TDA2050" (at 154.94 79.9398 0) (effects (font (size 1.27 1.27))))
  (property "Footprint" "Package_TO_SOT_THT:TO-220-5_P3.4x3.7mm_StaggerOdd_Lead3.8mm_Vertical" (at 144.78 83.82 0) (effects (font (size 1.27 1.27)
    (italic yes)) (hide yes)))
  (property "Datasheet" "http://www.st.com/resource/en/datasheet/cd00000131.pdf" (at 144.78 83.82 0) (effects (font (size 1.27 1.27)) (hide yes)))
  (property "Description" "32W Hi-Fi Audio Amplifier, TO-220-5" (at 144.78 83.82 0) (effects (font (size 1.27 1.27)) (hide yes)))
  (pin "2")
  (pin "4")
  (pin "5")
  (pin "3")
  (pin "1"))
 (symbol
  (lib_id "power:PWR_FLAG")
  (at 142.24 110.49 90)
  (unit 1)
  (exclude_from_sim no)
  (in_bom yes)
  (on_board yes)
  (dnp no)
  (fields_autoplaced yes)
  (property "Reference" "#FLG04" (at 140.335 110.49 0) (effects (font (size 1.27 1.27)) (hide yes)))
  (property "Value" "PWR_FLAG" (at 138.43 110.4899 90) (effects (font (size 1.27 1.27)) (justify left)))
  (property "Footprint" "" (at 142.24 110.49 0) (effects (font (size 1.27 1.27)) (hide yes)))
  (property "Datasheet" "~" (at 142.24 110.49 0) (effects (font (size 1.27 1.27)) (hide yes)))
  (property "Description" "Special symbol for telling ERC where power comes from" (at 142.24 110.49 0) (effects (font (size 1.27 1.27)) (hide yes)))
  (pin "1"))
 (symbol
  (lib_id "Connector:Screw_Terminal_01x02")
  (at 189.23 92.71 0)
  (unit 1)
  (exclude_from_sim no)
  (in_bom yes)
  (on_board yes)
  (dnp no)
  (fields_autoplaced yes)
  (property "Reference" "J1" (at 191.77 92.7099 0) (effects (font (size 1.27 1.27)) (justify left)))
  (property "Value" "Audio_Output" (at 191.77 95.2499 0) (effects (font (size 1.27 1.27)) (justify left)))
  (property "Footprint" "TerminalBlock_Phoenix:TerminalBlock_Phoenix_MKDS-1,5-2_1x02_P5.00mm_Horizontal" (at 189.23 92.71 0) (effects (font (size 1.27 1.27)) (hide yes)))
  (property "Datasheet" "~" (at 189.23 92.71 0) (effects (font (size 1.27 1.27)) (hide yes)))
  (property "Description" "Generic screw terminal, single row, 01x02, script generated (kicad-library-utils/schlib/autogen/connector/)" (at 189.23 92.71 0) (effects (font (size 1.27 1.27)) (hide yes)))
  (pin "1")
  (pin "2"))
 (sheet_instances
  (path ""
   (page "1")))
 (embedded_fonts no))
